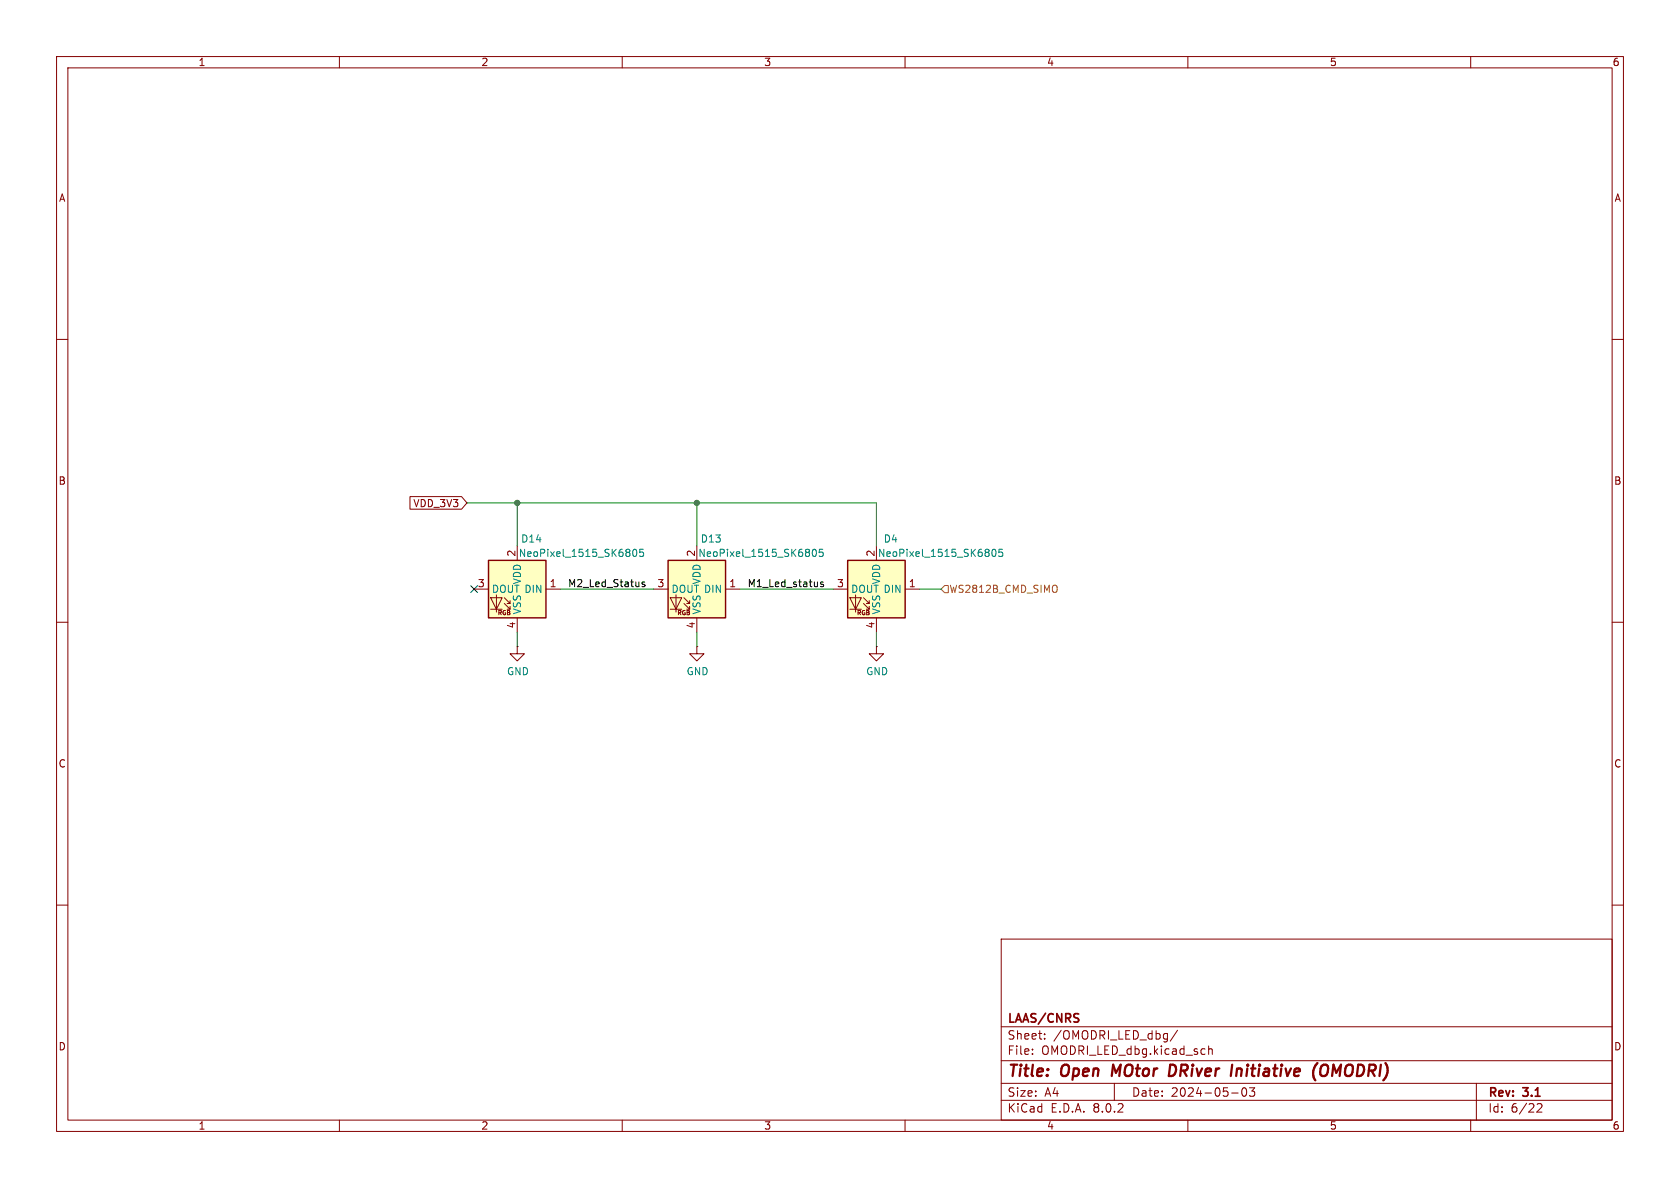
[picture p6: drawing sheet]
<svg xmlns="http://www.w3.org/2000/svg" width="297mm" height="210mm" viewBox="0 0 297 210" stroke-linecap="round" stroke-linejoin="round" font-family="sans-serif">
<g fill="none" stroke="#840000" stroke-width=".18">
<path d="M10 10h277v190h-277zM12 12h273v186h-273zM60 10v2M110 10v2M160 10v2M210 10v2M260 10v2M10 60h2M285 60h2M10 110h2M285 110h2M10 160h2"/>
<path d="M285 160h2M177 166h108v32h-108zM60 198v2M110 198v2M160 198v2M177 194.5h108M177 191.5h108M177 187.5h108M177 181.5h108M182.5 186.3v.1M182.5 185.5v.1M184.7 183.6v.1"/>
<path d="M184.7 182.8v.1M197 191.5v3M208.2 182.1l-1.3 2M210 198v2M212.9 185.4l.1 .1M213 186.3l-.1 .1M213.7 184.9v1.5M213.7 185.5l.2-.1 .3 .1 .1 .9M217.7 193.2h1.2M219.7 192.4l.2-.1a.81 .81 0 0 1 .6 .6 .81 .81 0 0 1-.3 .8l-.2 .1a.81 .81 0 0 1-.3-1.4zM220.9 192.3h.9l-.5 .6 .4 .1v.7l-.2 .1h-.4l-.2-.1M260 198v2"/>
<path d="M261 191.5v6.5M271.7 195.2l.6-.1 .2 .1 .1 .3-.9 1.1h.9"/>
</g>
<path d="M196.8 188.2l-.3 2M207.6 188.3l-.7-.1-.3 2h.5l.5-.3M218.7 188.9l-.2 1.3M219.3 188.9l-.6 .2M232.3 190.6l.2 .4M232.9 187.9l-.6 .9M234.6 188.3a.73 .73 0 0 0-1.1 .6l-.1 .6v.4l.2 .2a.71 .71 0 0 0 1-.2" fill="none" stroke="#840000" stroke-width=".4"/>
<path d="M86.4 99.1h10.1v10.1h-10.1z" fill="#ffffc2"/>
<g fill="none" stroke="#840000" stroke-width=".18">
<path d="M91.4 96.5v2.6M83.8 104.1h2.6M86.7 105.7h2.1l-1 2zM86.7 107.7h2.1M87.8 105.2v3M89.2 106.7l1 1v-.5M89.2 105.7l1 1v-.5M89.7 107.7h.5M89.7 106.7h.5M91.4 114.3v1.3h1.3l-1.3 1.2-1.2-1.2h1.2M91.4 114.3h.1M91.4 109.2v2.6"/>
<path d="M96.5 104.1h2.6"/>
</g>
<path d="M86.4 99.1h10.1v10.1h-10.1z" fill="none" stroke="#840000" stroke-width=".25"/>
<path d="M112 97.2l.2-.1a.68 .68 0 0 1 .4 .6 .68 .68 0 0 1-.4 .7l-.2-.2-.1-.3zM113.7 97.1h-.6v.6l.1-.1h.5l.1 .2-.1 .4-.2 .2-.4-.2" fill="none" stroke="#008484" stroke-width=".18"/>
<path d="M149.9 99.1h10.1v10.1h-10.1z" fill="#ffffc2"/>
<g fill="none" stroke="#840000" stroke-width=".18">
<path d="M154.9 96.5v2.6M123.2 114.3v1.3h1.3l-1.3 1.2-1.3-1.2h1.3M123.2 114.3h.1M147.3 104.1h2.6M150.2 105.7h2.1l-1 2zM150.2 107.7h2.1M151.3 105.2v3M152.7 106.7l1 1v-.5M152.7 105.7l1 1v-.5M153.2 107.7h.5M153.2 106.7h.5M154.9 114.3v1.3h1.3l-1.3 1.2-1.2-1.2h1.2"/>
<path d="M154.9 114.3h.1M154.9 109.2v2.6M160 104.1h2.6"/>
</g>
<path d="M149.9 99.1h10.1v10.1h-10.1z" fill="none" stroke="#840000" stroke-width=".25"/>
<path d="M175.5 97.2l.2-.1a.68 .68 0 0 1 .4 .6 .68 .68 0 0 1-.4 .7l-.2-.2-.1-.3zM177.2 97.1h-.6v.6l.1-.1h.5l.1 .2-.1 .4-.2 .2-.4-.2" fill="none" stroke="#008484" stroke-width=".18"/>
<path d="M118.1 99.1h10.2v10.1h-10.2z" fill="#ffffc2"/>
<path d="M72.5 87.8h9.1l.9 1.1-.9 1.1h-9.1zM123.2 96.5v2.6M115.6 104.1h2.5M118.5 105.7h2l-1 2zM118.5 107.7h2M119.5 105.2v3M120.9 106.7l1 1v-.5M120.9 105.7l1 1v-.5M121.4 107.7h.5M121.4 106.7h.5M123.2 109.2v2.6M128.3 104.1h2.5" fill="none" stroke="#840000" stroke-width=".18"/>
<path d="M118.1 99.1h10.2v10.1h-10.2z" fill="none" stroke="#840000" stroke-width=".25"/>
<path d="M143.7 97.2l.2-.1a.68 .68 0 0 1 .4 .6 .68 .68 0 0 1-.4 .7l-.2-.2-.1-.3zM145.5 97.1h-.6l-.1 .6 .2-.1h.4l.1 .2v.4l-.2 .2-.5-.2" fill="none" stroke="#008484" stroke-width=".18"/>
<path d="M166.4 104.1l.6-.6h.6v1.3h-.6zM186.7 103.5a.9 .9 0 0 1 0 1.2" fill="none" stroke="#848400" stroke-width=".18"/>
<path d="M114 102.9h-.3l-.2 .2 .1 .1 .4 .2v.3h-.5M145.5 102.9h-.3l-.1 .2v.1l.4 .2v.3h-.4" fill="none" stroke="#000" stroke-width=".18"/>
<path d="M82.5 88.9h72.4v7.6M91.4 88.9v7.6M123.2 88.9v7.6M91.4 111.8v2.5M99.1 104.1h16.5M123.2 111.8v2.5M130.8 104.1h16.5M154.9 111.8v2.5M162.6 104.1h3.8" fill="none" stroke="#008400" stroke-width=".18"/>
<path d="M83.2 103.5l1.2 1.2M84.4 103.5l-1.2 1.2" fill="none" stroke="#000084" stroke-width=".18"/>
<g fill="#008400" stroke="#008400" stroke-width=".18">
<circle cx="123.2" cy="88.9" r=".46"/>
<circle cx="91.4" cy="88.9" r=".46"/>
</g>
<g font-size="2.8" fill="#840000">
<text x="178" y="190.9">Title:</text>
<text x="187.7" y="190.9">Open</text>
<text x="197.4" y="190.9">MOtor</text>
<text x="208.3" y="190.9">DRiver</text>
<text x="220.1" y="190.9">Initiative</text>
<text x="235.3" y="190.9">(OMODRI)</text>
</g>
<g font-size="2.1" fill="#840000">
<text x="178" y="184">Sheet:</text>
<text x="178" y="181.2">LAAS/CNRS</text>
<text x="186.2" y="184">/OMODRI_LED_dbg/</text>
<text x="178" y="186.7">File:</text>
<text x="184.1" y="186.7">OMODRI_LED_dbg.kicad_sch</text>
<text x="178" y="196.9">KiCad</text>
<text x="178" y="194.1">Size:</text>
<text x="184.7" y="194.1">A4</text>
<text x="185.7" y="196.9">E.D.A.</text>
<text x="193.3" y="196.9">8.0.2</text>
<text x="200" y="194.1">Date:</text>
<text x="207" y="194.1">2024-05-03</text>
<text x="263" y="194.3">Rev:</text>
<text x="263" y="196.9">Id:</text>
<text x="267.1" y="196.9">6/22</text>
<text x="269.4" y="194.3">3.1</text>
</g>
<g font-size="1.8" fill="#840000">
<text x="35" y="11.9">1</text>
<text x="85" y="11.9">2</text>
<text x="135" y="11.9">3</text>
<text x="185" y="11.9">4</text>
<text x="235" y="11.9">5</text>
<text x="285" y="11.9">6</text>
<text x="10.3" y="35.9">A</text>
<text x="285.3" y="35.9">A</text>
<text x="10.3" y="85.9">B</text>
<text x="73" y="89.9">VDD_3V3</text>
<text x="285.3" y="85.9">B</text>
<text x="91.2" y="98.5" transform="rotate(-90 91.2 98.5)">2</text>
<text x="122.9" y="98.5" transform="rotate(-90 122.9 98.5)">2</text>
<text x="154.7" y="98.5" transform="rotate(-90 154.7 98.5)">2</text>
<text x="84.4" y="103.9">3</text>
<text x="97.1" y="103.9">1</text>
<text x="116.1" y="103.9">3</text>
<text x="128.8" y="103.9">1</text>
<text x="147.9" y="103.9">3</text>
<text x="160.6" y="103.9">1</text>
<text x="91.2" y="111.2" transform="rotate(-90 91.2 111.2)">4</text>
<text x="122.9" y="111.2" transform="rotate(-90 122.9 111.2)">4</text>
<text x="154.7" y="111.2" transform="rotate(-90 154.7 111.2)">4</text>
<text x="10.3" y="135.9">C</text>
<text x="285.3" y="135.9">C</text>
<text x="10.3" y="185.9">D</text>
<text x="285.3" y="185.9">D</text>
<text x="35" y="199.9">1</text>
<text x="85" y="199.9">2</text>
<text x="135" y="199.9">3</text>
<text x="185" y="199.9">4</text>
<text x="235" y="199.9">5</text>
<text x="285" y="199.9">6</text>
</g>
<g font-size="1.8" fill="#008484">
<text x="91.6" y="98.7">NeoPixel_1515_SK6805</text>
<text x="92" y="96.1">D14</text>
<text x="123.4" y="98.7">NeoPixel_1515_SK6805</text>
<text x="123.8" y="96.1">D13</text>
<text x="155.1" y="98.7">NeoPixel_1515_SK6805</text>
<text x="156.1" y="96.1">D4</text>
<text x="86.9" y="105">DOUT DIN</text>
<text x="92.3" y="103.4" transform="rotate(-90 92.3 103.4)">VDD</text>
<text x="118.6" y="105">DOUT DIN</text>
<text x="124.1" y="103.4" transform="rotate(-90 124.1 103.4)">VDD</text>
<text x="150.4" y="105">DOUT DIN</text>
<text x="155.8" y="103.4" transform="rotate(-90 155.8 103.4)">VDD</text>
<text x="92.3" y="108.7" transform="rotate(-90 92.3 108.7)">VSS</text>
<text x="124.1" y="108.7" transform="rotate(-90 124.1 108.7)">VSS</text>
<text x="155.8" y="108.7" transform="rotate(-90 155.8 108.7)">VSS</text>
<text x="89.5" y="119.6">GND</text>
<text x="121.3" y="119.6">GND</text>
<text x="153" y="119.6">GND</text>
</g>
<g font-size="1.8">
<text x="100.3" y="103.9">M2_Led_Status</text>
<text x="132.1" y="103.9">M1_Led_status</text>
</g>
<text font-size="1.8" fill="#848400" x="167.7" y="105">WS2812B_CMD_SIMO</text>
<g font-size="1.1" fill="#840000">
<text x="87.9" y="108.9">RGB</text>
<text x="119.6" y="108.9">RGB</text>
<text x="151.4" y="108.9">RGB</text>
</g>
</svg>
